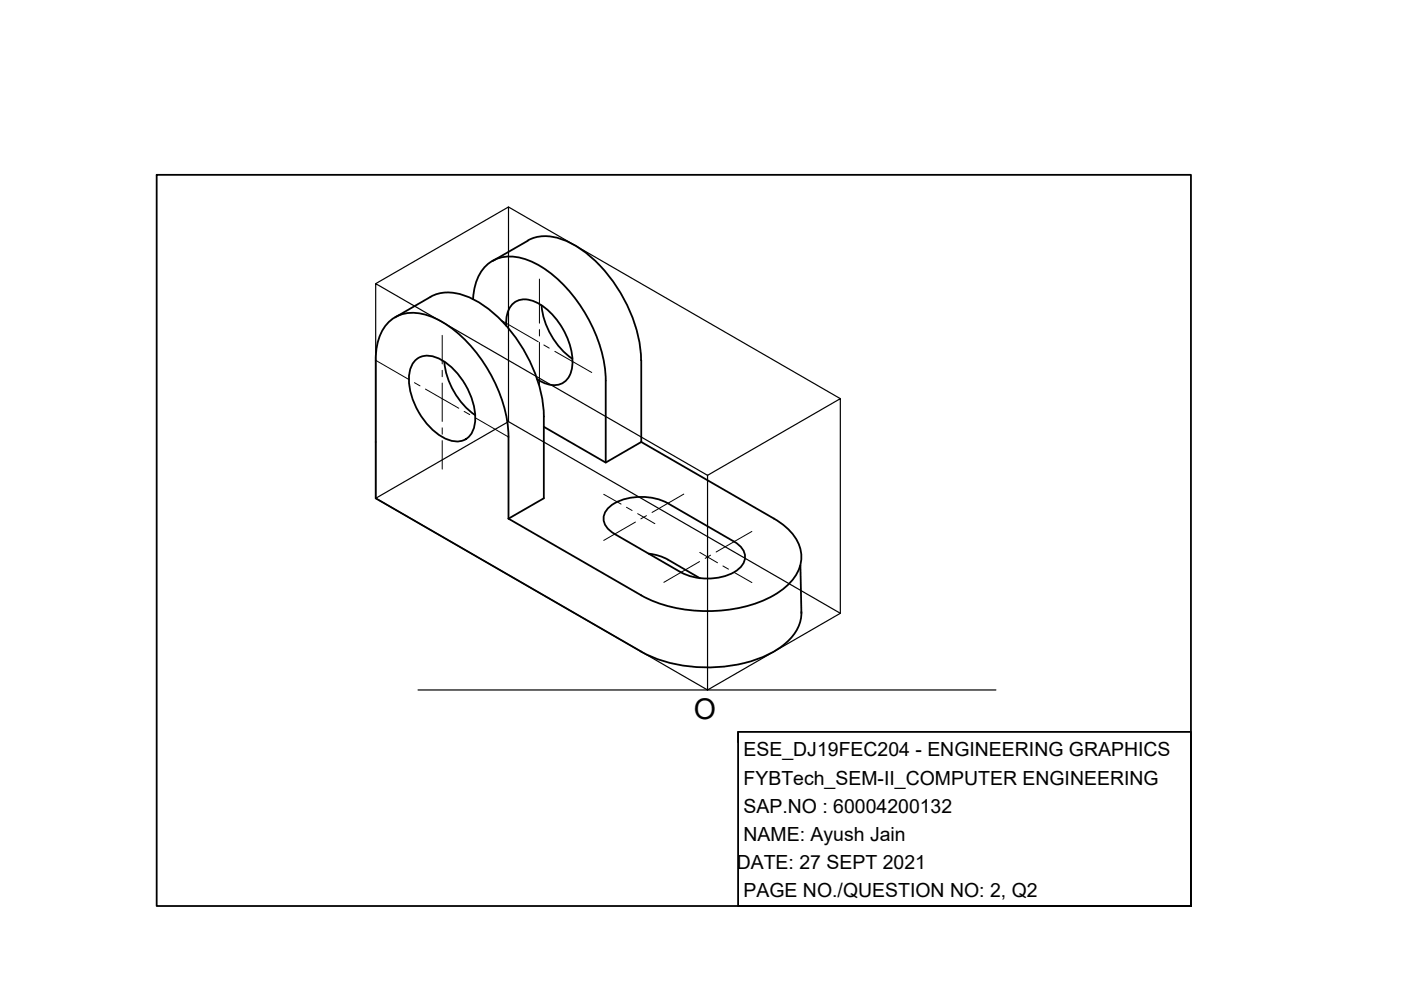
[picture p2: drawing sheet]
<svg xmlns="http://www.w3.org/2000/svg" width="297mm" height="210mm" viewBox="0 0 297 210" stroke-linecap="round" stroke-linejoin="round" font-family="sans-serif">
<!-- layer: 0 -->
<path d="M107.8 43.9v45.5l-28.1 16.2M79.7 60.1l28.1-16.2 70.4 40.6M107.8 89.4l70.4 40.6M150 100.8l28.2-16.3v45.5l-28.2 16.3-70.3-40.7v-45.5l70.3 40.7v45.5M88.6 146.3h122.5" fill="none" stroke="#000" stroke-width=".25"/>
<!-- layer: Object -->
<g fill="none" stroke="#000" stroke-width=".38">
<path d="M33.2 37.1h219.3v155h-219.3zM111.9 51a9.5 9.5 0 0 1 9.1 .5 29.9 29.9 0 0 1 12.8 15.2l1.4 4.2a23.2 23.2 0 0 1 .7 5.5M111.9 51l-7.5 4.4M83.8 67.3l7.5-4.4a9.5 9.5 0 0 1 9 .6 29.9 29.9 0 0 1 12.9 15.1l1.4 4.2a23.2 23.2 0 0 1 .7 5.5v17.3l-7.5 4.4M88.1 76.3a4.2 4.2 0 0 1 4.7-.4 15.1 15.1 0 0 1 7.9 13.7 4 4 0 0 1-6.1 3.5 15.1 15.1 0 0 1-7.8-13.7 4.9 4.9 0 0 1 1.3-3.1zM94.2 76.7a15.9 15.9 0 0 0 6.6 11.3M100.3 63.4a9.6 9.6 0 0 1 4.1-8.1 9.1 9.1 0 0 1 8.9 .4 30.2 30.2 0 0 1 13.7 17 25.5 25.5 0 0 1 1.4 8v17.4M107.3 69a5.1 5.1 0 0 1 2.5-5.3 6.8 6.8 0 0 1 6.6 2.3 15 15 0 0 1 4.9 12 3.9 3.9 0 0 1-5.5 3.4l-1.9-1M114.8 64.7a15.9 15.9 0 0 0 6.6 11.4M136 76.4v17.3M115.3 90.5l13.1 7.6 7.6-4.4M136 93.7l28.1 16.3"/>
<path d="M107.8 110v-17.4a31.1 31.1 0 0 0-14.1-24.4 10.9 10.9 0 0 0-8.9-1.4 8.7 8.7 0 0 0-5.1 7.9v30.9l56.3 32.6M107.8 110l28.2 16.2M130.3 113.2a3.5 3.5 0 0 1-2-4.6 8.6 8.6 0 0 1 7.1-3.2 11.8 11.8 0 0 1 6.2 1.3l14 8.1M130.3 113.2l14.1 8.2M137.5 117.4l1.9 .4 1.7 .6 7.3 4.2M155.6 114.8a3.5 3.5 0 0 1 2 4.7 8.6 8.6 0 0 1-7 3.2 11.8 11.8 0 0 1-6.2-1.4M164.1 109.9a10.9 10.9 0 0 1 5.7 7.1 8.7 8.7 0 0 1-4.4 8.3 28.4 28.4 0 0 1-18.1 4.2 27.8 27.8 0 0 1-11.4-3.3M169.7 119.8l.2 10.2M169.9 129.7a8.9 8.9 0 0 1-4.1 7.3 28.3 28.3 0 0 1-18.8 4.4 27.3 27.3 0 0 1-11.1-3.3M156.5 155.2h96v36.9h-96zM156.5 155.2v2.2"/>
</g>
<!-- layer: Centre -->
<g fill="none" stroke="#000" stroke-width=".21">
<path d="M114.4 59.2v9.3M79.7 76.4l7 4.1M93.8 71.1v6.1M93.8 78.5v1.4M106.3 67.9l7.8 4.6M114.4 69.9v1.3M114.4 72.6v9.3M115.3 73.1l1.1 .7M117.6 74.5l7.9 4.5M87.9 81.1l1.2 .7M90.2 82.5l7.1 4.1M93.8 81.2v8.2"/>
<path d="M93.8 90.7v1.4M93.8 93.4v6.1M98.4 87.2l1.2 .7M100.8 88.6l7 4.1M128 104.8l3.7 2.1M132.8 107.6l1.2 .6M134.7 110.7l-6.7 3.9M135.2 108.9l3.6 2.1M137.1 109.3l-1.2 .7M145 104.8l-6.8 3.9M148.3 119.1l-7.6 4.4M148.4 117.1l3.7 2.2"/>
<path d="M150.7 117.7l-1.2 .7M159.4 112.7l-7.6 4.3M153.3 120l1.2 .7M155.6 121.4l3.8 2.1"/>
</g>
<text font-size="6.1" x="147.1" y="152.5">O</text>
<g font-size="4.1">
<text x="157.6" y="160.4">ESE_DJ19FEC204 - ENGINEERING GRAPHICS</text>
<text x="157.6" y="166.4">FYBTech_SEM-II_COMPUTER ENGINEERING</text>
<text x="157.6" y="172.3">SAP.NO : 60004200132</text>
<text x="157.6" y="178.3">NAME: Ayush Jain</text>
<text x="156.2" y="184.2">DATE: 27 SEPT 2021</text>
<text x="157.6" y="190.2">PAGE NO./QUESTION NO: 2, Q2</text>
</g>
</svg>
